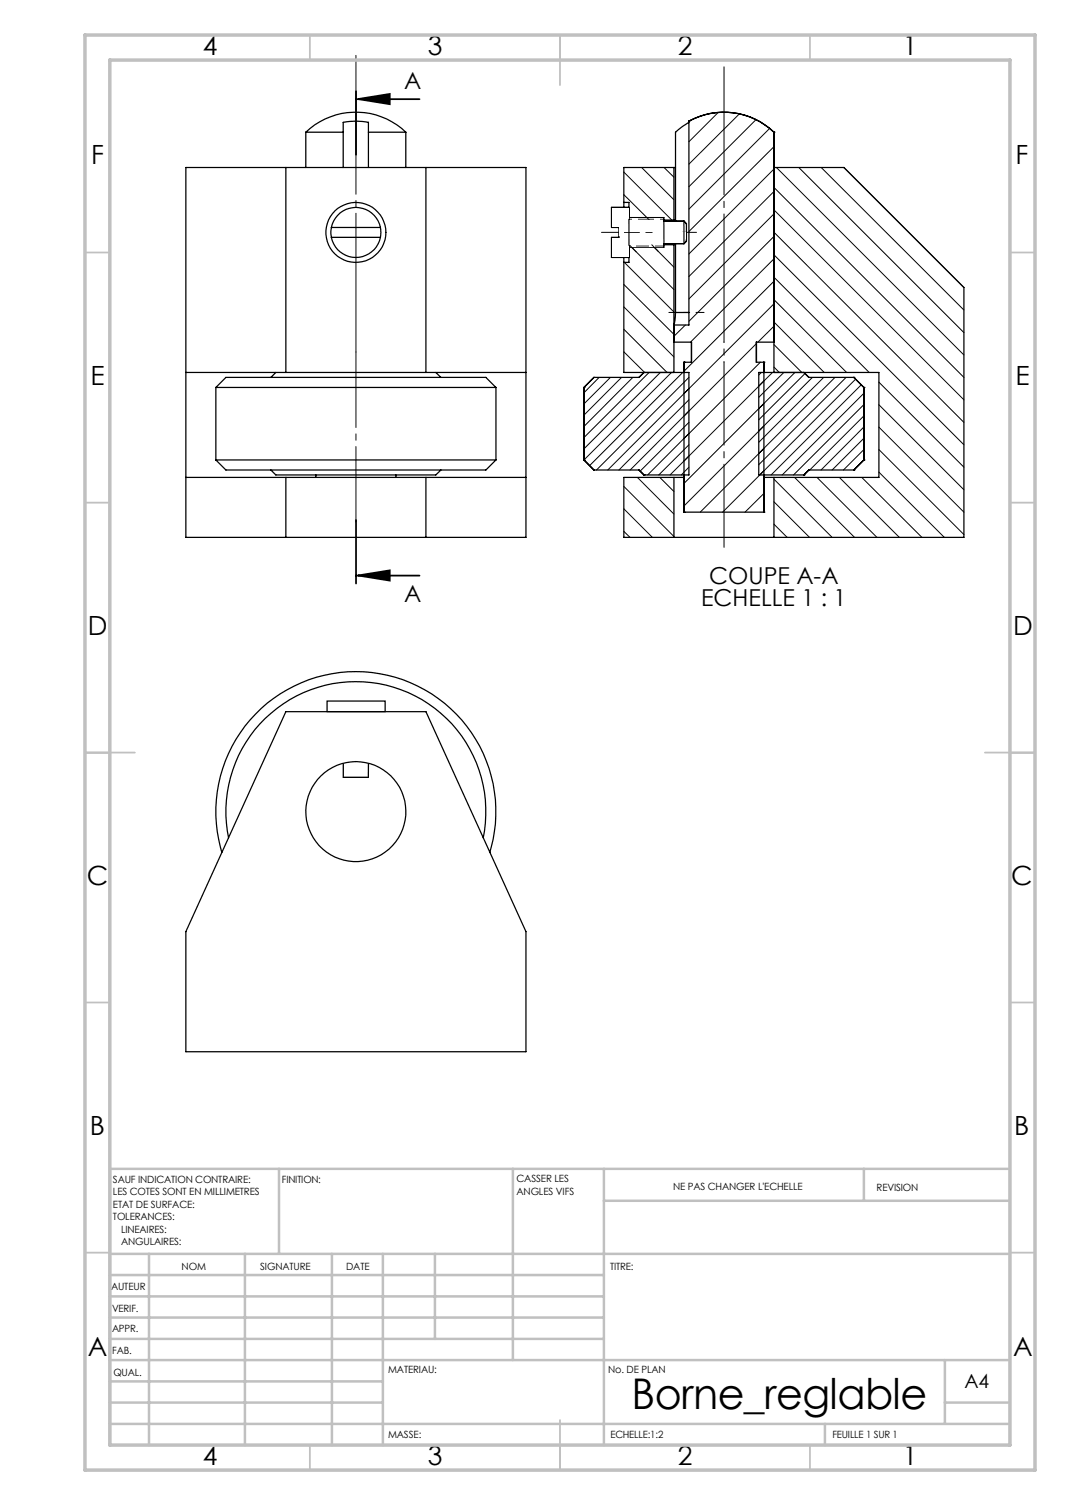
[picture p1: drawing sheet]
<svg xmlns="http://www.w3.org/2000/svg" width="214mm" height="301mm" viewBox="0 0 214 301" stroke-linecap="round" stroke-linejoin="round" font-family="sans-serif">
<path d="M71.2 19.8h12.7M71.2 18.2v12.7M71.6 19.8l6.4-1v2zM71.2 104v12.7M71.2 115.1h12.7M71.6 115.1l6.4-1v2z" fill="none" stroke="#000" stroke-width=".35"/>
<path d="M71.2 104.4v-34" fill="none" stroke="#000" stroke-width=".2" stroke-dasharray="30.5 1.3 1.3 1.3" stroke-dashoffset="15.4"/>
<path d="M71.2 70.4v-59.3" fill="none" stroke="#000" stroke-width=".2" stroke-dasharray="30.5 1.3 1.3 1.3" stroke-dashoffset="2.7"/>
<path d="M144.8 109.5v-37.1" fill="none" stroke="#000" stroke-width=".2" stroke-dasharray="30.5 1.3 1.3 1.3" stroke-dashoffset="13.9"/>
<path d="M144.8 72.4v-4" fill="none" stroke="#000" stroke-width=".2" stroke-dasharray="30.5 1.3 1.3 1.3" stroke-dashoffset="30.4"/>
<path d="M144.8 68.4v-55" fill="none" stroke="#000" stroke-width=".2" stroke-dasharray="30.5 1.3 1.3 1.3" stroke-dashoffset="4.9"/>
<path d="M140.8 62.5h-7" fill="none" stroke="#000" stroke-width=".2" stroke-dasharray="30.5 1.3 1.3 1.3" stroke-dashoffset="28.9"/>
<path d="M139.3 46.5h-19" fill="none" stroke="#000" stroke-width=".2" stroke-dasharray="30.5 1.3 1.3 1.3" stroke-dashoffset="22.9"/>
<g fill="none" stroke="#c0c0c0" stroke-width=".35">
<path d="M62 7v5M112 7v10M162 7v5M17 50.5h5M202 50.5h5M17 100.5h5M202 100.5h5M17 150.5h10M197 150.5h10M17 200.5h5M202 200.5h5M17 250.5h5"/>
<path d="M202 250.5h5M62 289v5M112 284v10M162 289v5"/>
</g>
<g fill="none" stroke="#c0c0c0" stroke-width=".5">
<path d="M55.8 233.8v17M102.6 233.8v38.2M120.8 233.8v55.2M172.8 233.8v6.4M202 233.8h-180v55.2M22 250.8h180M22 259.3h98.8M22 255h98.8M29.8 250.8v38.2M49 250.8v38.2M66.4 250.8v38.2M76.6 250.8v38.2"/>
<path d="M87 250.8v17M120.8 240.2h81.2M22 267.8h98.8M22 263.5h98.8M22 276.3h54.6M22 272h180M189 272v12.8M22 284.8h180M22 280.5h54.6M165 284.8v4.2M189 280.5h13"/>
</g>
<path d="M17 7h190v287h-190zM22 12h180v277h-180z" fill="none" stroke="#c0c0c0" stroke-width=".7"/>
<path d="M71.6 19.8l6.4-1v2zM71.6 115.1l6.4-1v2z" fill="#000"/>
<g fill="none" stroke="#000" stroke-width=".25">
<path d="M37.2 33.5h68v74h-68zM57.2 33.5v41M61.2 26.4a14.5 14.5 0 0 1 20 0M61.2 26.4v7.1M61.2 26.4h7.4M68.6 33.5v-9a13 13 0 0 1 5.1 0v9M73.7 26.4h7.5M81.2 26.4v7.1M85.2 33.5v41M134.8 33.5v10.5M135.1 33.5h-10.3v8M137.8 24.2a14.6 14.6 0 0 1 17 2.2"/>
<path d="M137.8 24.5l-2.7 1.9v17.8M137.8 24.2h.1M137.8 24.2v40.8h-3M154.8 26.4h.1M154.8 33.5h14l24 24v50h-68v-12h12M154.8 26.4v48.1M66.3 45.5a5 5 0 0 1 4.9-4 5 5 0 0 1 4.9 4M66.3 47.5a5 5 0 0 0 4.9 4 5 5 0 0 0 4.9-4M66.3 45.5l-.1 .7 .1 1.3M66.3 45.5h9.8M66.3 47.5h9.8M76.1 45.5l.1 1-.1 1"/>
<path d="M122.3 51.5h3.5M122.3 41.5h3.5M124.8 51.5v23h13v20.5h-9M124.8 40.5h1v3.5h9M125.8 41.5h-3.5v4h1.5v2h-1.5v4h3.5M125.8 43.5h7v.8h4M132.8 44.2h4M132.8 48.7h4M134.8 44l.1 .2M134.8 49h-9v3.5h-1M134.8 49v25.5M134.9 48.7l-.1 .3"/>
<path d="M135.1 48.7v13.8M136.8 44.2l.5 .6v3.4l-.5 .5M136.8 44.2v.1M136.8 48.7h.1M136.8 44.3l.5 .5M136.8 48.7h-4v.7h-7M137.3 48.2l-.5 .5M37.2 74.5h68M43.2 77.5l2-2h52l2 2M43.2 77.5v14.5M43.2 77.5h56M55.2 74.5l-1 1"/>
<path d="M87.2 74.5l1 1M99.2 77.5v14.5M116.8 77.5h.1M116.8 77.5v14.5M118.8 75.5l-2 2M128.8 74.5l-1 1h-9l-2 2M134.8 68.4h3.5v4h-1.5M135.1 62.5l-.3 2.5M135.1 62.5h2.7M136.8 72.4h.1M136.8 72.4v30M151.3 68.4v4"/>
<path d="M152.8 72.4h.1M152.8 72.4v30M154.8 68.4h-3.5v4h1.5M160.8 74.5l1 1h9M170.8 75.5h.1M170.8 75.5l2 2M172.8 77.5h.1M172.8 77.5v14.5M37.2 95.5h68M43.2 92l2 2h52l2-2M43.2 92h56M54.2 94l1 1h32l1-1"/>
<path d="M57.2 95.5v12M63.2 95v.5M79.2 95v.5M85.2 95.5v12M116.8 92h.1M116.8 92l2 2h9l1 1M116.8 92l2 2M128.8 95h.1M134.8 95.5v12M154.8 95.5v12M160.8 95h.1M160.8 95h-9v-20.5h24v21h-23"/>
<path d="M170.8 94h.1M170.8 94h-9l-1 1M172.8 92h.1M172.8 92l-2 2M136.8 102.4h.1M136.8 102.4h16M152.8 102.4h.1M57.2 142.3h28l20 44v24h-68v-24zM44.4 170.5a28 28 0 0 1 26.8-36.2 28 28 0 0 1 26.8 36.2M45.7 167.6a26 26 0 0 1 25.5-31.3 26 26 0 0 1 25.5 31.3"/>
<circle cx="71.2" cy="46.5" r="6"/>
<circle cx="71.2" cy="162.3" r="8"/>
<circle cx="71.2" cy="162.3" r="10"/>
</g>
<g fill="none" stroke="#000" stroke-width=".2">
<path d="M124.8 38.9l5.1 5.1M124.8 34.4l9.6 9.6M128.3 33.5l6.5 6.5M132.8 33.5l2 1.9M143.6 22.5l-5.8 5.8M147.9 22.8l-10.1 10M151.2 23.9l-13.4 13.4M153.9 25.7l-16.1 16.1M154.8 29.3l-17 17M154.8 33.8l-17 17M154.8 38.3l-17 17M154.8 37.5l38 38"/>
<path d="M155.3 33.5l37.5 37.5M159.8 33.5l33 33M164.2 33.5l28.6 28.5M168.8 33.5l24 24M123.1 47.5l-.8 .9M124.6 41.5l-2.3 2.3M124.8 56.9l10 10M124.9 52.5l9.9 9.9M125.8 49l9 8.9M127.1 43.5l-3.3 3.3M130.3 49l4.5 4.4M131.6 43.5l-8 8"/>
<path d="M135.3 44.3l-5.1 5.1M137.3 46.8l-1.9 1.9M154.8 42.8l-17 17M154.8 47.3l-17 17M154.8 51.8l-16.7 16.6M154.8 56.3l-18 17.9M154.8 59.9l14.5 14.6M154.8 55.4l19 19.1M154.8 51l38 38M154.8 46.4l38 38.1M154.8 42l38 38M119.8 75.5l-3 3"/>
<path d="M122.1 75.5l-5.3 5.3M124.3 75.5l-7.5 7.5M124.8 70.4l4.1 4.1M124.8 65.8l8.6 8.7M124.8 61.4l10 10M126.6 75.5l-9.8 9.8M129.8 74.5l-13 13M132.1 74.5l-15.3 15.3M134.3 74.5l-17.5 17.5M136.5 74.5l-18.6 18.6M137.1 65l-2.3 2.3M137.8 75.5l-18.5 18.5"/>
<path d="M137.8 80l-14 14M151.3 68.7l-14.5 14.5M152.1 72.4l-22.6 22.6M152.3 74.5l-.5 .5M152.8 76.2l-18.8 18.8M154.5 74.5l-2.7 2.7M154.8 60.8l-33.2 33.2M154.8 65.3l-3.2 3.1M154.8 73.4l1 1.1M154.8 68.9l5.6 5.6M154.8 64.4l10 10.1M156.8 74.5l-5 5"/>
<path d="M159 74.5l-22.2 22.2M161 74.7l-9.2 9.2M162.5 75.5l-10.7 10.7M164.7 75.5l-12.9 13M167 75.5l-27 26.9M169.2 75.5l-17.4 17.4M171.1 75.8l-26.6 26.6M172.3 77l-18.1 18M172.8 78.7l-16.4 16.3M175.8 76.4l17 17M124.8 97.3l10 10M127.5 95.5l7.3 7.3"/>
<path d="M132 95.5l2.8 2.8M137.8 82.2l-11.8 11.8M137.8 84.5l-9.8 9.7M137.8 89l-6 6M137.8 93.4l-1.5 1.6M152.8 85.2l-16 16M152.8 98.7l-3.8 3.7M154.8 95.8l11.6 11.7M158.9 95.5l12 12M163.4 95.5l12 12M167.9 95.5l12 12M172.4 95.5l12 12"/>
<path d="M172.8 80.9l-14.1 14.1M172.8 83.2l-10.9 10.8M172.8 85.4l-8.6 8.6M172.8 87.7l-6.4 6.3M172.8 89.9l-4.1 4.1M175.8 94.4l13.1 13.1M175.8 89.9l17 17M175.8 85.4l17 17M175.8 80.9l17 17.1M124.8 106.3l1.2 1.2M124.8 101.8l5.7 5.7M154.8 104.8l2.6 2.7"/>
<path d="M154.8 100.4l7.1 7.1"/>
</g>
<g fill="#fff">
<path d="M122.4 41.6h3.2v3.8h-3.2z"/>
<path d="M123.9 44.1h8.7v2.3h-8.7z"/>
<path d="M132.5 44.4h3.8v2h-3.8z"/>
<path d="M122.4 47.6h3.3v3.7h-3.3z"/>
<path d="M125.9 46.6h6.7v2.2h-6.7z"/>
<path d="M131.6 46.6h5.1v2h-5.1z"/>
<path d="M136.7 46.6h.5v1.2h-.5z"/>
<path d="M128.2 46.3h.7v.5h-.7z"/>
<path d="M123.9 46.6h.9v.6h-.9z"/>
</g>
<path d="M125.8 43.8v5.4" fill="none" stroke="#000" stroke-width=".23"/>
<g fill="#fff">
<path d="M126.5 43.6h1.2v.3h-1.2z"/>
<path d="M130.7 43.6h1.2v.3h-1.2z"/>
<path d="M129.8 49.1h1.2v.2h-1.2z"/>
</g>
<path d="M130.3 48.9l1.4 1.4" fill="none" stroke="#000" stroke-width=".2"/>
<path d="M125.9 49.1h1.2v.2h-1.2z" fill="#fff"/>
<path d="M125.9 49l1.4 1.4" fill="none" stroke="#000" stroke-width=".2"/>
<path d="M132.8 44.2v4.4M136.8 44.4v4.3" fill="none" stroke="#000" stroke-width=".23"/>
<path d="M65.2 156.3a8.8 8.8 0 0 1 11-1.2 8.8 8.8 0 0 1 3.4 10.6 8.8 8.8 0 0 1-10.4 5 8.8 8.8 0 0 1-6.5-9.5 8.5 8.5 0 0 1 2.5-4.9z" fill="#fff"/>
<path d="M68.6 155.5h5M68.7 152.7v2.9M73.7 152.7v2.9" fill="none" stroke="#000" stroke-width=".26"/>
<path d="M65.4 140.2h11.6v2.1h-11.6z" fill="#fff" stroke="#000" stroke-width=".25"/>
<text font-size="8.5" x="126.3" y="281.7">Borne_reglable</text>
<g font-size="5.3">
<text x="40.5" y="11">4</text>
<text x="85.6" y="11">3</text>
<text x="135.6" y="11">2</text>
<text x="180.6" y="11">1</text>
<text x="18.2" y="32.7">F</text>
<text x="203.1" y="32.7">F</text>
<text x="18.1" y="77">E</text>
<text x="203.1" y="77">E</text>
<text x="17.5" y="127">D</text>
<text x="202.6" y="127">D</text>
<text x="17.4" y="177">C</text>
<text x="202.2" y="177">C</text>
<text x="18" y="227">B</text>
<text x="202.9" y="227">B</text>
<text x="17.5" y="271.2">A</text>
<text x="202.6" y="271.2">A</text>
<text x="40.5" y="293">4</text>
<text x="85.6" y="293">3</text>
<text x="135.6" y="293">2</text>
<text x="180.6" y="293">1</text>
</g>
<g font-size="4.7">
<text x="80.8" y="17.7">A</text>
<text x="141.8" y="116.7">COUPE A-A</text>
<text x="80.8" y="120.4">A</text>
<text x="140.2" y="121.3">ECHELLE 1 : 1</text>
</g>
<text font-size="3.9" x="192.9" y="277.5">A4</text>
<g font-size="2">
<text x="22.6" y="236.6">SAUF INDICATION CONTRAIRE:</text>
<text x="22.6" y="239.1">LES COTES SONT EN MILLIMETRES</text>
<text x="56.4" y="236.6">FINITION:</text>
<text x="103.3" y="236.5">CASSER LES</text>
<text x="103.3" y="239">ANGLES VIFS</text>
<text x="134.6" y="238">NE PAS CHANGER L'ECHELLE</text>
<text x="175.3" y="238.2">REVISION</text>
<text x="22.6" y="241.6">ETAT DE SURFACE:</text>
<text x="22.6" y="244.1">TOLERANCES:</text>
<text x="24.2" y="246.6">LINEAIRES:</text>
<text x="24.2" y="249.1">ANGULAIRES:</text>
<text x="36.3" y="254">NOM</text>
<text x="52" y="253.9">SIGNATURE</text>
<text x="69.2" y="253.9">DATE</text>
<text x="122" y="253.9">TITRE:</text>
<text x="22.2" y="258.1">AUTEUR</text>
<text x="22.4" y="262.3">VERIF.</text>
<text x="22.4" y="266.4">APPR.</text>
<text x="22.5" y="270.8">FAB.</text>
<text x="22.7" y="275.1">QUAL.</text>
<text x="77.7" y="274.5">MATERIAU:</text>
<text x="121.6" y="274.5">No. DE PLAN</text>
<text x="77.6" y="287.5">MASSE:</text>
<text x="122.1" y="287.6">ECHELLE:1:2</text>
<text x="166.5" y="287.6">FEUILLE 1 SUR 1</text>
</g>
</svg>
